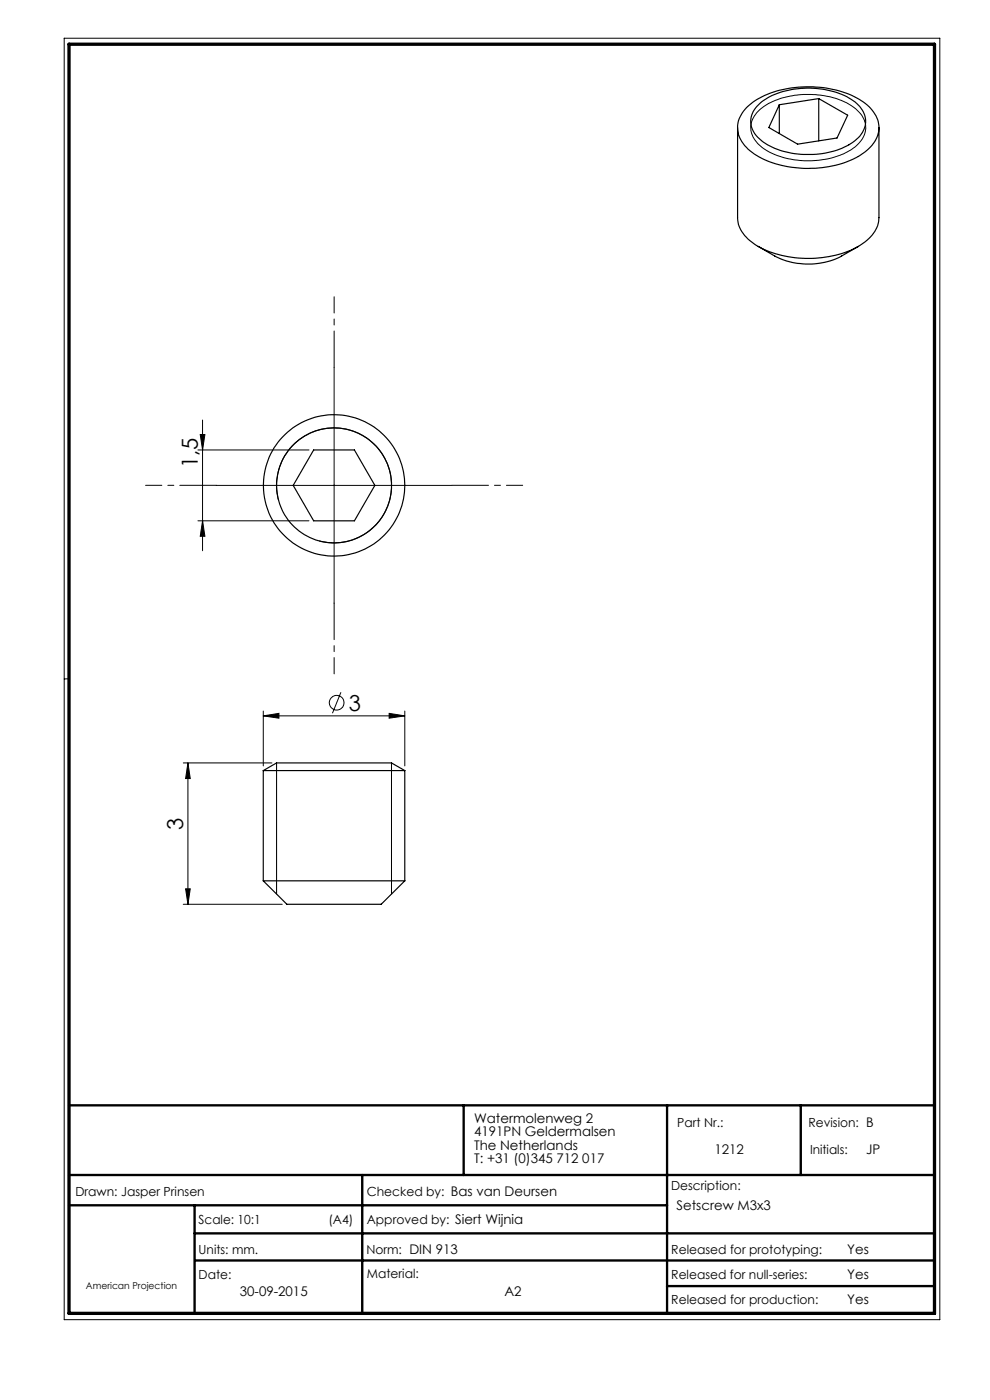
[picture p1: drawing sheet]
<svg xmlns="http://www.w3.org/2000/svg" width="210mm" height="297mm" viewBox="0 0 210 297" stroke-linecap="round" stroke-linejoin="round" font-family="sans-serif">
<g fill="none" stroke="#000" stroke-width=".21">
<path d="M13.6 8.1h185.8v271.9h-185.8zM160.9 23.6a15.7 15.7 0 0 1 11.6-3.5 13.6 13.6 0 0 1 10.2 4.3 4.7 4.7 0 0 1-1.1 6.5 17.3 17.3 0 0 1-13.9 2.9 11 11 0 0 1-8-4.7 4.6 4.6 0 0 1 1.2-5.5zM70.9 78v50M42 95.5h23.5M42.5 92.2h1l-.5 3.3zM43 89.1v27.7M42 110.5h23.5M43 110.5l.5 3.3h-1zM45.9 103h49.9M59.1 106.1a12.2 12.2 0 0 1 10.7-15.3 12.2 12.2 0 0 1 13.2 13.3 12.2 12.2 0 0 1-15.3 10.7M14.6 144h-1M55.8 151.9l3.4-.6v1.1z"/>
<path d="M55.8 150.8v11.7M55.8 151.9h30.1M72.3 146.9l-1.8 4.4M82.5 151.3l3.4 .6-3.4 .5zM85.9 150.8v11.7M38.9 161.9h18.8M39.9 161.9v29.9M39.9 161.9l.5 3.3h-1zM58.7 161.9v27.7M83 161.9v27.7M38.9 191.8h21M39.4 188.6h1l-.5 3.2z"/>
<circle cx="71.4" cy="149.1" r="1.55"/>
</g>
<path d="M14.6 234.5h183.6M98.4 234.5v14.8M141.5 234.5v44.1M169.9 234.5v14.8M14.6 249.3h183.6M14.6 255.7h126.9M41.3 255.7v22.9M76.8 249.3v29.3M41.3 261.7h156.9M41.4 267.4h156.8M141.5 272.8h56.7" fill="none" stroke="#000" stroke-width=".5"/>
<path d="M14.6 9.4h183.6v269.2h-183.6z" fill="none" stroke="#000" stroke-width=".7"/>
<path d="M70.9 78v-15M45.9 103h-15M95.9 103h15M70.9 128v15" fill="none" stroke="#000" stroke-width=".21" stroke-dasharray="15.2 1.3 1.3 1.3" stroke-dashoffset="7.5"/>
<g fill="#000">
<path d="M42.5 92.2h1l-.5 3.3zM43 110.5l.5 3.3h-1z"/>
<path d="M82.5 151.3l3.4 .6-3.4 .5zM55.8 151.9l3.4-.6v1.1z"/>
<path d="M39.4 188.6h1l-.5 3.2zM39.9 161.9l.5 3.3h-1z"/>
</g>
<g fill="none" stroke="#000" stroke-width=".25">
<path d="M156.5 27.1v19.1a7.3 7.3 0 0 0 3.9 5.9 23.4 23.4 0 0 0 21.7 .2M158.4 22.8a19.1 19.1 0 0 1 13.3-4.4 19.3 19.3 0 0 1 12.7 4.3 5.8 5.8 0 0 1-.5 9.2 20.4 20.4 0 0 1-14.5 3.7 17 17 0 0 1-11.4-4.7 5.6 5.6 0 0 1 .4-8.1zM160.5 22.6a14.9 14.9 0 0 1 10.6-3.9 15.5 15.5 0 0 1 11 3.6 4.7 4.7 0 0 1-.7 7.5 18 18 0 0 1-14.8 2.4 10.5 10.5 0 0 1-6.8-4.4 4.4 4.4 0 0 1 .7-5.2zM165.3 22.2v6.1M173.7 20.9l-8.4 1.3M173.7 20.9l6.1 3.5-2.2 4.9-8.4 1.3-6.1-3.5 2.2-4.9M173.7 20.9v9M186.4 27.1v19.1a7 7 0 0 1-3.8 5.8l-.5 .3M160.8 52.3l3.6 2a15.6 15.6 0 0 0 14.1 0l3.6-2M66.5 95.5h8.7l4.3 7.5-4.3 7.5h-8.7l-4.3-7.5zM55.8 163.5h30.1M55.8 163.5l2.9-1.6h24.3l2.9 1.6"/>
<path d="M55.8 163.5v23.4M85.9 163.5v23.4M55.8 186.9h30.1M55.8 186.9l5.1 4.9h20l5-4.9"/>
<circle cx="70.9" cy="103" r="12.2"/>
<circle cx="70.9" cy="103" r="15"/>
</g>
<g font-size="4.7">
<text x="42" y="99.4" transform="rotate(-90 42 99.4)">1,5</text>
<text x="74" y="150.8">3</text>
<text x="38.9" y="176.1" transform="rotate(-90 38.9 176.1)">3</text>
</g>
<g font-size="2.8">
<text x="100.5" y="238.2">Watermolenweg 2</text>
<text x="100.5" y="241.1">4191PN Geldermalsen</text>
<text x="100.5" y="243.9">The Netherlands</text>
<text x="151.5" y="244.7">1212</text>
<text x="183.8" y="244.8">JP</text>
<text x="100.5" y="246.7">T: +31 (0)345 712 017</text>
<text x="143.5" y="256.7">Setscrew M3x3</text>
<text x="179.7" y="266">Yes</text>
<text x="50.9" y="275">30-09-2015</text>
<text x="107" y="275">A2</text>
<text x="179.7" y="271.4">Yes</text>
<text x="179.7" y="276.6">Yes</text>
</g>
<g font-size="2.7">
<text x="143.7" y="239.1">Part Nr.:</text>
<text x="171.5" y="239.1">Revision: B</text>
<text x="171.8" y="244.8">Initials:</text>
<text x="16" y="253.7">Drawn: Jasper Prinsen</text>
<text x="77.8" y="253.7">Checked by: Bas van Deursen</text>
<text x="142.4" y="252.5">Description:</text>
<text x="42.1" y="259.7">Scale: 10:1</text>
<text x="69.7" y="259.7">(A4)</text>
<text x="77.8" y="259.7">Approved by: Siert Wijnia</text>
<text x="42.1" y="266">Units: mm.</text>
<text x="77.7" y="266">Norm: DIN 913</text>
<text x="142.4" y="266">Released for prototyping:</text>
<text x="42.1" y="271.3">Date:</text>
<text x="77.8" y="271">Material:</text>
<text x="142.4" y="271.3">Released for null-series:</text>
<text x="142.4" y="276.6">Released for production:</text>
</g>
<text font-size="2" x="18.2" y="273.4">American Projection</text>
</svg>
